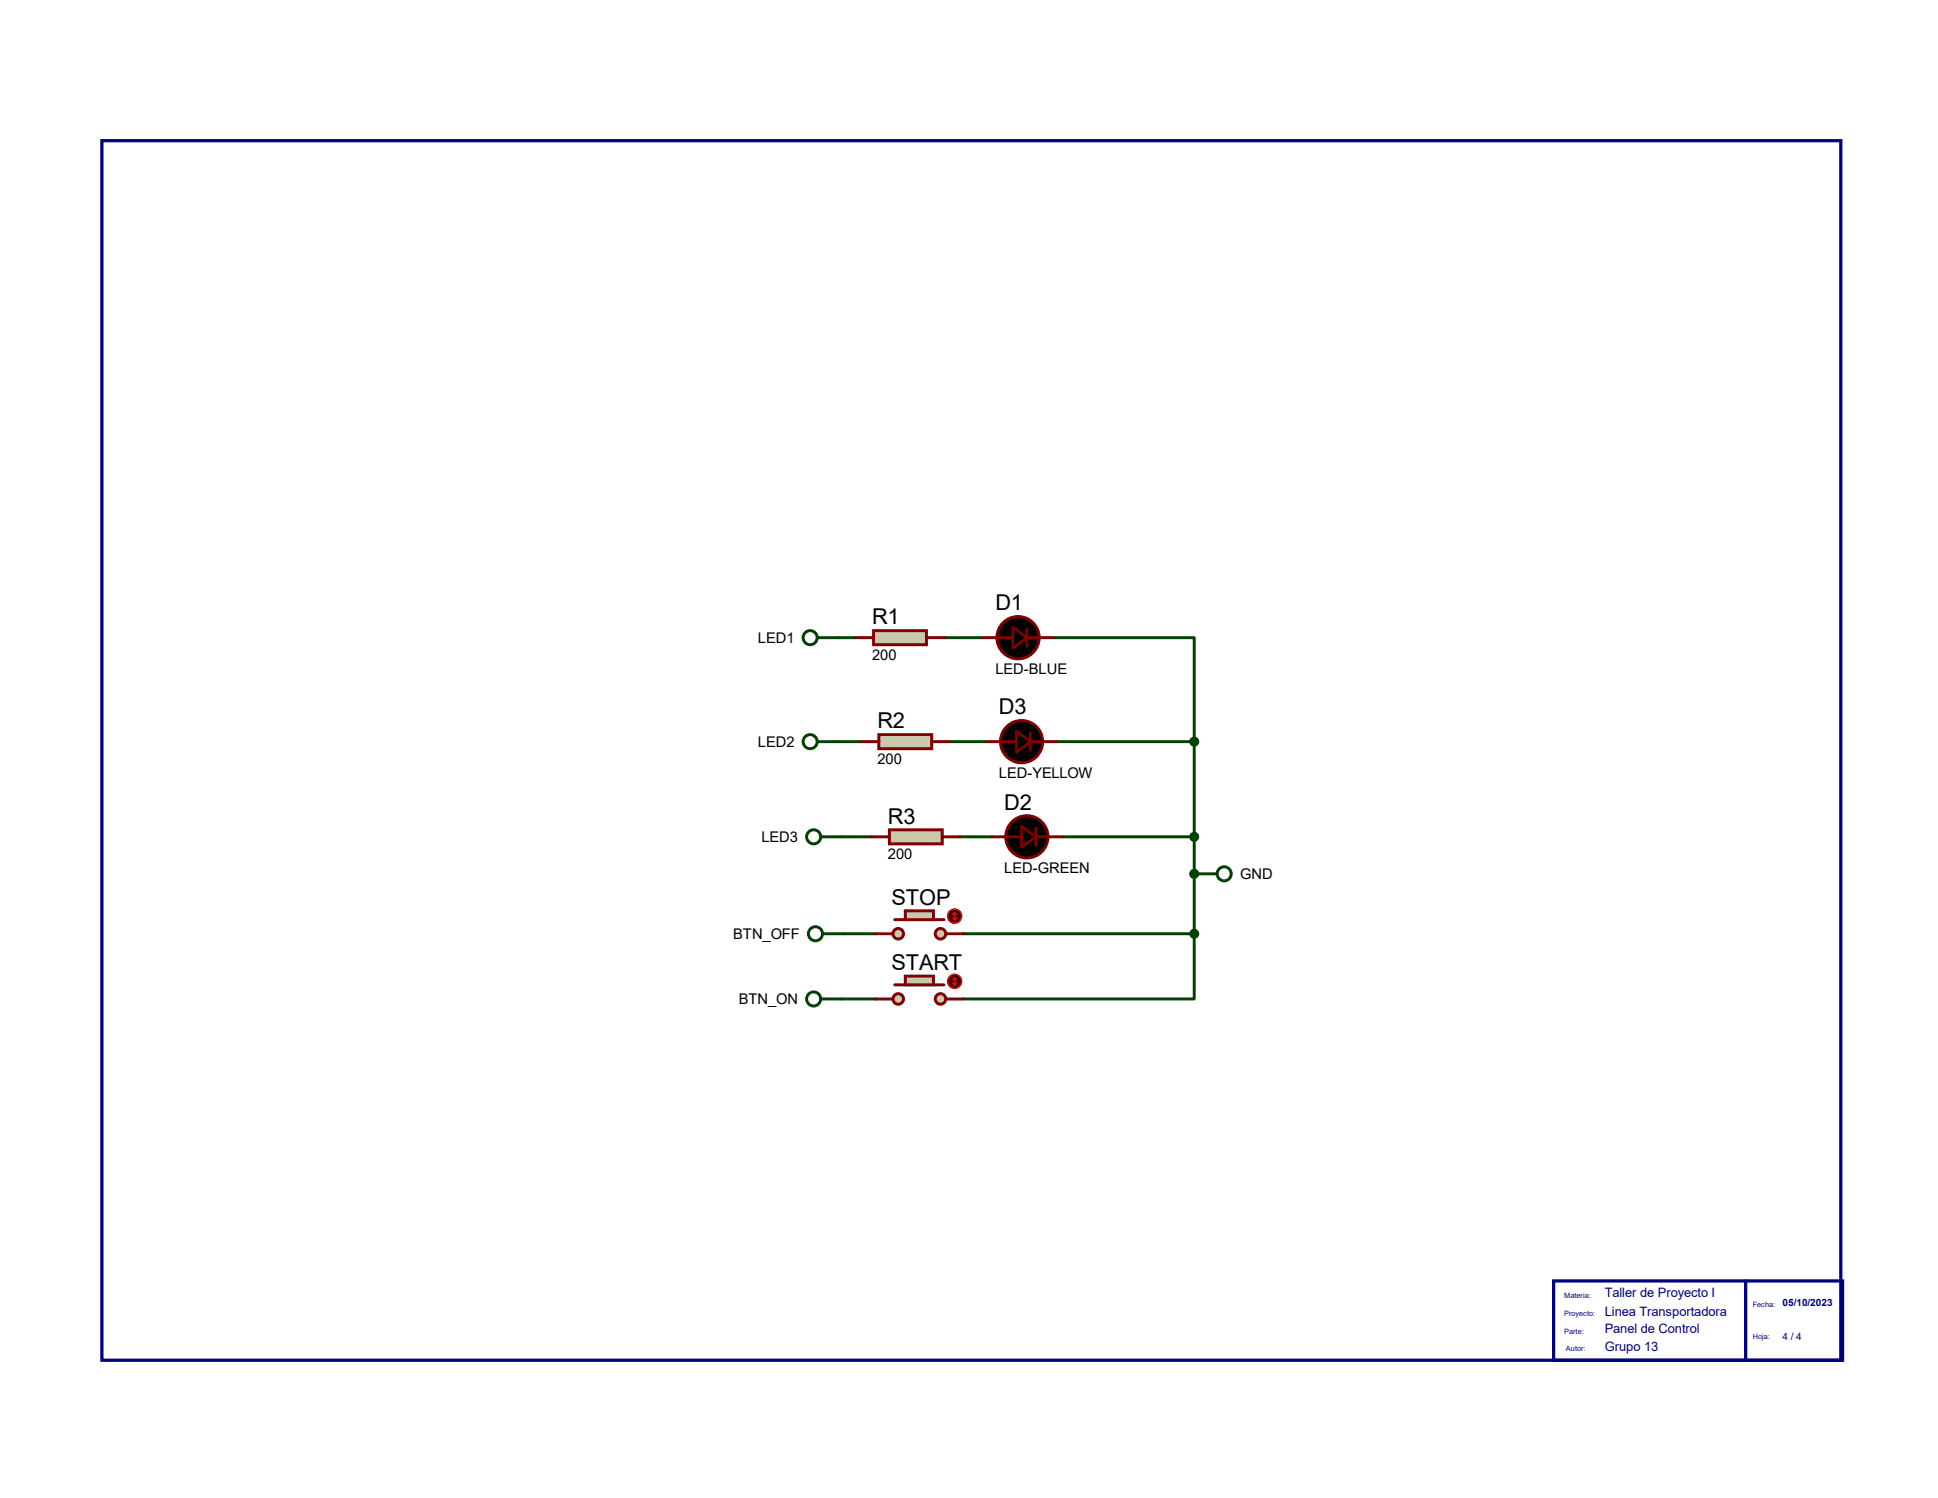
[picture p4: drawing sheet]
<svg xmlns="http://www.w3.org/2000/svg" width="279mm" height="216mm" viewBox="0 0 279 216" stroke-linecap="round" stroke-linejoin="round" font-family="sans-serif">
<g fill="none" stroke="#004000" stroke-width=".42">
<path d="M117.8 91.9h5.6M136.1 91.9h5.6M151.8 91.9h20.4v15M117.8 106.9h6.4M136.9 106.9h5.3M152.4 106.9h19.8M172.2 106.9v13.7M118.3 120.6h7.4M118.6 134.6h7.6M138.4 120.6h4.6M138.9 134.6h33.3M153.1 120.6h19.1"/>
<path d="M172.2 120.6v5.3h.2M172.2 134.6v9.4h-33.3M172.2 125.9v8.7M118.3 144h7.9"/>
<circle cx="116.8" cy="91.9" r="1.02"/>
<circle cx="116.8" cy="106.9" r="1.02"/>
<circle cx="117.3" cy="120.6" r="1.02"/>
<circle cx="117.6" cy="134.6" r="1.02"/>
<circle cx="117.3" cy="144" r="1.02"/>
</g>
<g fill="#000" stroke="#800000" stroke-width=".42">
<circle cx="146.8" cy="91.9" r="3"/>
<circle cx="147.3" cy="106.9" r="3"/>
<circle cx="148" cy="120.6" r="3"/>
</g>
<path d="M148 90.6v2.6M148.5 105.6v2.6M149.3 119.3v2.6" fill="none" stroke="#800000" stroke-width=".38"/>
<path d="M141.7 91.9h4.3M148 91.9h3.8M142.2 106.9h4.3M148.5 106.9h3.9M143 120.6h4.3M149.3 120.6h3.8" fill="none" stroke="#800000" stroke-width=".42"/>
<path d="M146 90.4l2 1.5-2 1.5zM146.5 105.4l2 1.5-2 1.5zM147.3 119.1l2 1.5-2 1.5z" fill="#000" stroke="#800000" stroke-width=".38"/>
<path d="M125.9 90.9h7.7v2h-7.7z" fill="#c8c8aa" stroke="#800000" stroke-width=".42"/>
<path d="M123.4 91.9h2.5M133.6 91.9h2.5" fill="none" stroke="#800000" stroke-width=".42"/>
<path d="M126.7 105.9h7.6v2h-7.6z" fill="#c8c8aa" stroke="#800000" stroke-width=".42"/>
<path d="M124.2 106.9h2.5M134.3 106.9h2.6" fill="none" stroke="#800000" stroke-width=".42"/>
<path d="M128.2 119.6h7.6v2h-7.6z" fill="#c8c8aa" stroke="#800000" stroke-width=".42"/>
<path d="M125.7 120.6h2.5M135.8 120.6h2.6" fill="none" stroke="#800000" stroke-width=".42"/>
<g fill="none" stroke="#004000" stroke-width=".42">
<path d="M172.4 125.9h3.1"/>
<circle cx="176.5" cy="125.9" r="1.02"/>
</g>
<g fill="#c8c8aa" stroke="#800000" stroke-width=".42">
<circle cx="135.6" cy="134.6" r=".76"/>
<circle cx="129.5" cy="134.6" r=".76"/>
</g>
<path d="M129 132.5h7.1" fill="none" stroke="#800000" stroke-width=".42"/>
<path d="M130.5 131.3h4.1v1.2h-4.1z" fill="#c8c8aa" stroke="#800000" stroke-width=".42"/>
<path d="M126.2 134.6h2.5M136.4 134.6h2.5" fill="none" stroke="#800000" stroke-width=".42"/>
<circle cx="137.6" cy="132" r="1.02" fill="#400000" stroke="#f00" stroke-width=".21"/>
<path d="M137.4 132.3l.2 .2M137.6 131.5v1M137.6 131.5l-.2 .3M137.6 131.5l.3 .3M137.9 132.3l-.3 .2" fill="none" stroke="#f00" stroke-width=".21"/>
<g fill="#c8c8aa" stroke="#800000" stroke-width=".42">
<circle cx="135.6" cy="144" r=".76"/>
<circle cx="129.5" cy="144" r=".76"/>
</g>
<path d="M129 141.9h7.1" fill="none" stroke="#800000" stroke-width=".42"/>
<path d="M130.5 140.7h4.1v1.2h-4.1z" fill="#c8c8aa" stroke="#800000" stroke-width=".42"/>
<path d="M126.2 144h2.5M136.4 144h2.5" fill="none" stroke="#800000" stroke-width=".42"/>
<circle cx="137.6" cy="141.4" r="1.02" fill="#400000" stroke="#f00" stroke-width=".21"/>
<path d="M137.4 141.7l.2 .2M137.6 140.9v1M137.6 140.9l-.2 .3M137.6 140.9l.3 .3M137.9 141.7l-.3 .2" fill="none" stroke="#f00" stroke-width=".21"/>
<g fill="#004000" stroke="#004000" stroke-width=".42">
<circle cx="172.2" cy="106.9" r=".51"/>
<circle cx="172.2" cy="120.6" r=".51"/>
<circle cx="172.2" cy="125.9" r=".51"/>
<circle cx="172.2" cy="134.6" r=".51"/>
</g>
<path d="M14.7 20.3h250.7v175.7h-250.7zM224 184.6h41.6v11.4h-41.6zM251.7 184.6v11.4" fill="none" stroke="#000080" stroke-width=".47"/>
<g font-size="3.1">
<text x="143.5" y="88">D1</text>
<text x="125.7" y="90">R1</text>
<text x="126.5" y="105">R2</text>
<text x="144" y="103">D3</text>
<text x="128" y="118.7">R3</text>
<text x="144.8" y="116.7">D2</text>
<text x="128.5" y="130.4">STOP</text>
<text x="128.5" y="139.8">START</text>
</g>
<g font-size="2.1">
<text x="109.3" y="92.7">LED1</text>
<text x="125.7" y="95.1">200</text>
<text x="143.5" y="97.1">LED-BLUE</text>
<text x="109.3" y="107.7">LED2</text>
<text x="126.5" y="110.1">200</text>
<text x="144" y="112.1">LED-YELLOW</text>
<text x="109.8" y="121.4">LED3</text>
<text x="128" y="123.8">200</text>
<text x="144.8" y="125.8">LED-GREEN</text>
<text x="178.8" y="126.7">GND</text>
<text x="105.7" y="135.3">BTN_OFF</text>
<text x="106.5" y="144.7">BTN_ON</text>
</g>
<g font-size="1.9" fill="#000080">
<text x="231.4" y="187">Taller de Proyecto I</text>
<text x="231.4" y="189.6">Linea Transportadora</text>
<text x="231.4" y="192.2">Panel de Control</text>
<text x="231.4" y="194.7">Grupo 13</text>
</g>
<g font-size="1.4" fill="#000080">
<text x="257" y="188.3">05/10/2023</text>
<text x="257" y="193.1">4 / 4</text>
</g>
<g font-size="1.1" fill="#000080">
<text x="225.5" y="189.7">Proyecto:</text>
<text x="225.5" y="187.1">Materia:</text>
<text x="252.7" y="188.4">Fecha:</text>
<text x="225.5" y="192.2">Parte:</text>
<text x="225.8" y="194.7">Autor:</text>
<text x="252.7" y="193">Hoja:</text>
</g>
</svg>
